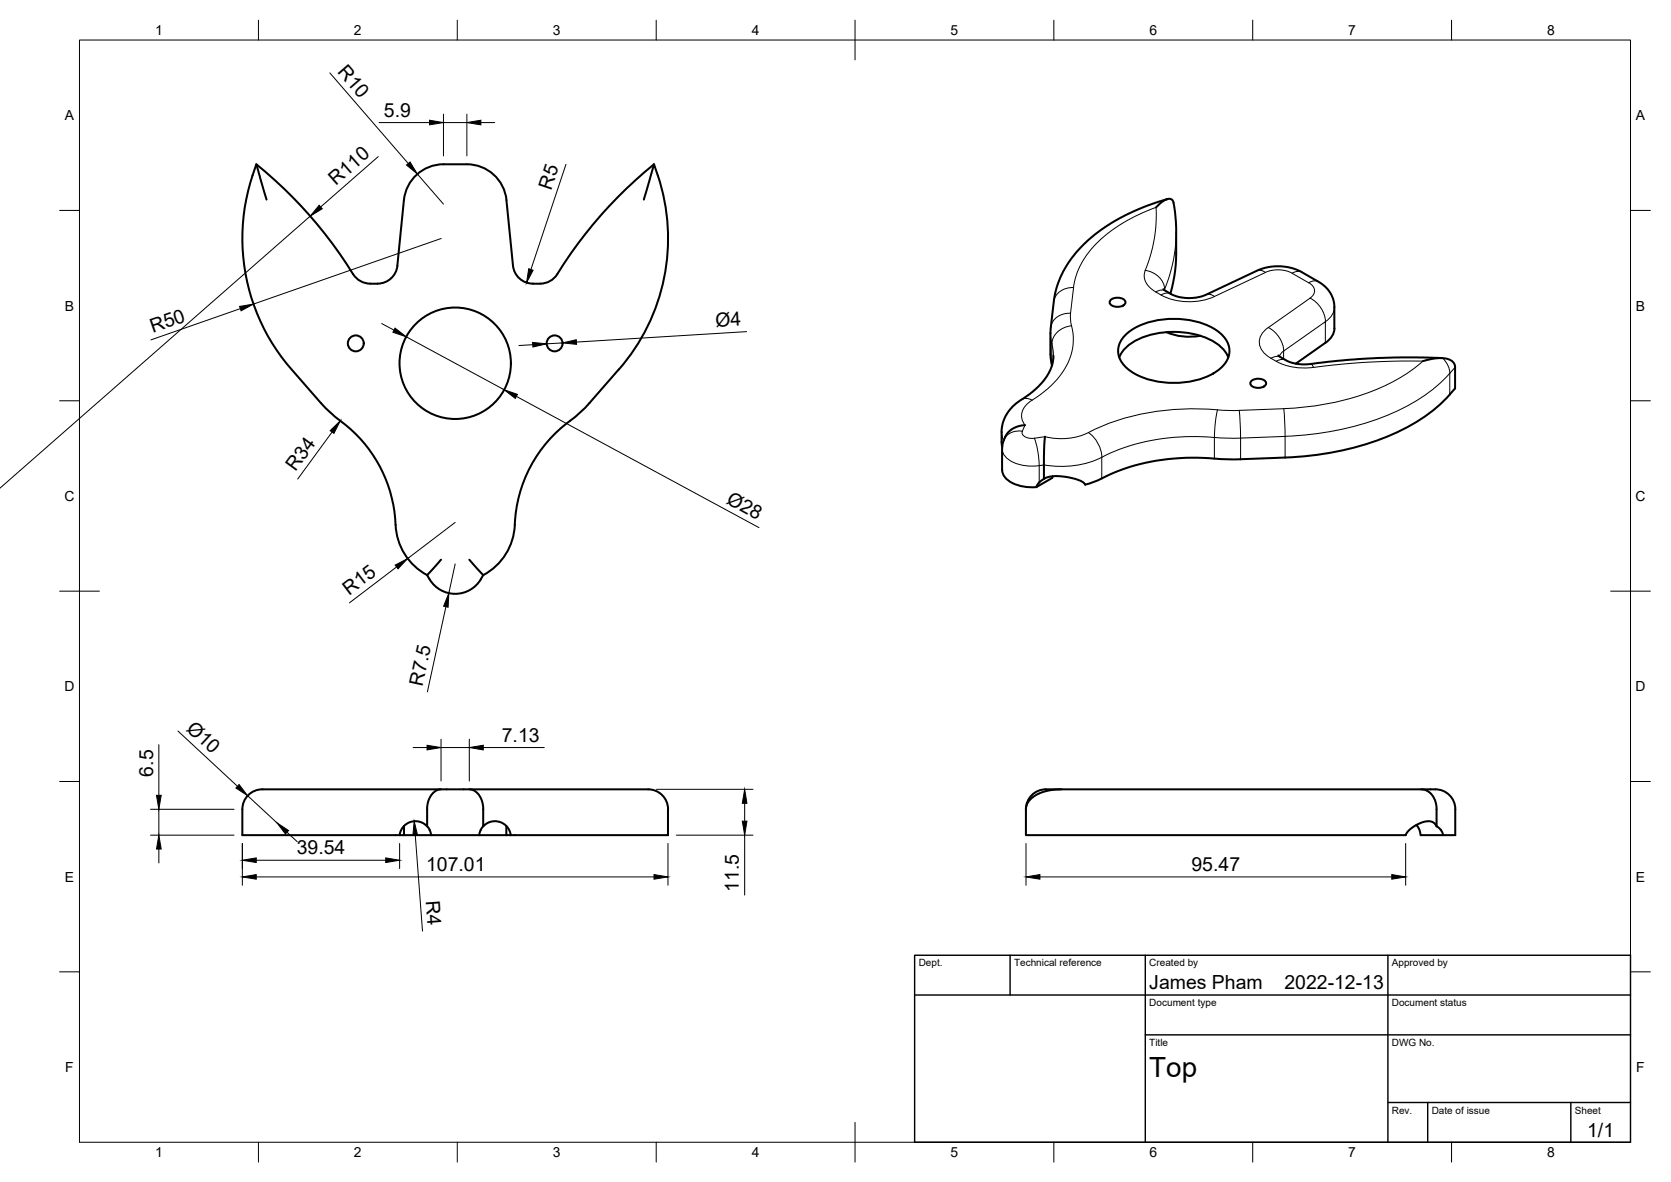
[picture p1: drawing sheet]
<svg xmlns="http://www.w3.org/2000/svg" width="420mm" height="297mm" viewBox="0 0 420 297" stroke-linecap="round" stroke-linejoin="round" font-family="sans-serif">
<!-- layer: Visible -->
<g fill="none" stroke="#000" stroke-width=".51">
<path d="M64.5 41.3l2.5 8.9M117.4 41.3h-5.9a10 10 0 0 0-9.9 9l-1.7 16.5M117.4 41.3a10 10 0 0 1 9.9 9l1.7 16.5a5 5 0 0 0 5 4.5 6.1 6.1 0 0 0 5.7-1.8 111.9 111.9 0 0 1 24.7-28.2 50.1 50.1 0 0 1-8.8 51.5l-7.9 9.1a37.2 37.2 0 0 1-5.8 5 34.3 34.3 0 0 0-12.6 26.2 15 15 0 0 1-7.8 11.4M164.4 41.3l-2.5 8.9M290.7 52.1l1.5-1.4 1-.6 1-.1 .7 .4a26.8 26.8 0 0 1 .8 7.8l-.1 8.3-.3 2.9-1 4.4M293.5 50l-4.7 1.5-3.6 1.5-3.6 1.8-3.2 1.9-3.1 2.2-2.1 1.9-2.4 2.4-2.1 2.8-2 3.5-1.1 3-.5 2.4-1 8.9 .1 5.8 .3 2.1M99.9 66.8a5 5 0 0 1-5 4.5 6.1 6.1 0 0 1-5.7-1.8 112.6 112.6 0 0 0-24.7-28.2 50.2 50.2 0 0 0 8.8 51.5l8 9.1 2.3 2.3a37.6 37.6 0 0 1 12.7 14.6 36.4 36.4 0 0 1 3.3 14.3 15 15 0 0 0 7.8 11.4M279.2 75.4a2.63 2.63 0 0 1 3.8 .4 1.63 1.63 0 0 1-2 1.3 1.63 1.63 0 0 1-2-1.3zM292.5 72.7l2 1.2 1.7 .7 2.6 .3 2.1-.1 2.3-.7 14.2-6.6 3.4-.6 3.3 .3 2.6 .9 4.9 2.7 1.2 .9 1.3 1.3 .7 1.1 .6 2 .1 6.4M264.5 91.7v.1M264.9 89.4l-.2 1.8-.6 1.7-1.7 2.8-2.7 2.7-4.9 3.6-1.9 2.5-.7 1.8-.3 1.6 .1 4.4M281.4 89.8a10.1 10.1 0 0 1 6.7-5.3 22.1 22.1 0 0 1 17.4 1.6 8 8 0 0 1 3.3 3.7"/>
<path d="M283.1 84.1a19.1 19.1 0 0 1 15.1-3.8 14.9 14.9 0 0 1 9.8 4.6 5.2 5.2 0 0 1-.8 7.4 19.1 19.1 0 0 1-15.1 3.7 14.9 14.9 0 0 1-9.8-4.6 5.2 5.2 0 0 1 .8-7.3zM293.3 83.5a14.4 14.4 0 0 0 8.5 .9M314.6 95.8a2.63 2.63 0 0 1 3.7 .3 1.63 1.63 0 0 1-1.9 1.4 1.63 1.63 0 0 1-2-1.4zM321.4 89.3l3 1.7 3 .6 10.8-1.1 7.8-.5 6.2-.2 10.4 .2M333.2 86.2l-7.4 5.2M335.5 82.5l-.4 1.7-.7 1-1.1 1M357.8 90.7l2.1-.5 2-.2 1.9 .2 1.3 .5 .5 .6 .2 .7 .1 5.6a42.5 42.5 0 0 1-19.4 13 77.8 77.8 0 0 1-23.4 4.4M252 118.1a4.3 4.3 0 0 0 3.2 3.6l3 .7h2.4M257.7 106.8l-1.6 .3-1.3 .5-1.1 .8-.8 1.1-.6 1.4-.3 1.5v5.7M262.8 109.7l-.3 3.7v6.9M264.7 119.7l-.1 .4-4 2.3 .6-1.1 1.3-1M305.4 115.3a52.1 52.1 0 0 0-28.4 4.9"/>
<path d="M305.4 115.2l6.5 .2M323.1 115l-11.2 .4M277 120.2l-1.6 .8-2.5 .8-.5-.6-.9-.4-3.5-1-3-.1-1.6 .2-.9 .4M110.9 140.7l-3.5 3.8M118 140.7l3.5 3.8a7.6 7.6 0 0 1-7 4.7 7.6 7.6 0 0 1-7.1-4.7M110.9 198.4l-.9 .1-.9 .6-.8 .9-.5 1.1-.4 1.8v4.8M118 198.4l.9 .1 .9 .6 .8 .9 .5 1.1 .4 1.8v4.8l1.6-1.1 1.3-.2 1 .1 1.3 .6 .9 .7 .6 1.1 .2 1M163 198.4h-95.9a5.2 5.2 0 0 0-6.2 5v6.5h39.6M163 198.4a5 5 0 0 1 5 5v6.5h-39.6M266.8 198.4l-3.1 .3-2.9 1-1.1 .6-1 1-.5 .9-.2 1.2M357.3 198.4l1.1 .1 1 .6 .9 1 .5 .9 .4 1.9v4.8l-1-1.1-1-.2-1 .1-1.6 .6-1.6 .9-1 .9-.6 1h-95.4v-6.5M101.6 207.6v2.3h-1.1l.2-1 .6-1.1 .9-.7 1.3-.6 1-.1 1.3 .2 1.6 1.1"/>
<path d="M101.6 209.9h6.8M107.4 207.6l.6 .9M108 208.6l.4 1.3h12.1M120.5 209.9h6.8M121.5 207.6l-.7 1-.3 1.3M127.3 207.6v2.3h1.1M258 203.4a5.4 5.4 0 0 1 6.5-5h95.5a5.2 5.2 0 0 1 5.9 5v6.5h-3l-.1-.4a3.4 3.4 0 0 0-1.6-1.9M356.1 207.3l.8 1.2 .3 1.4h5.7"/>
<circle cx="89.5" cy="86.3" r="2"/>
<circle cx="114.5" cy="91.3" r="14"/>
<circle cx="139.5" cy="86.3" r="2"/>
</g>
<!-- layer: Visible Narrow -->
<g fill="none" stroke="#000" stroke-width=".25">
<path d="M293.4 50.1h-.1M295.7 58.2a37.7 37.7 0 0 1-2.9 14.5M265 75.8a4.5 4.5 0 0 1 4.9-3.5l-.7 6.4M269.2 78.7a4.6 4.6 0 0 0-5 3.5M269.2 78.7v1.6l.2 1.6a5.2 5.2 0 0 0-4.9 4.5l-.4-2.6M288 68a36.5 36.5 0 0 0 2.7-15.9 35.1 35.1 0 0 0-18.2 13.1 17.1 17.1 0 0 0-2.6 7.1M288 68a4.1 4.1 0 0 0 1.9 4.9l.7 .5M288 67.9a5.4 5.4 0 0 1 4.8 4.8M290.6 73.4l1.3 .7M291.9 74.1a15.8 15.8 0 0 0 13.4 .4M292.8 72.7v.2M293.1 73.1a2.41 2.41 0 0 0-2.5 .3"/>
<path d="M294.4 73.9a2.41 2.41 0 0 0-2.5 .2M316.1 68a2.08 2.08 0 0 1 2.1 .5M318.2 68.5a7.9 7.9 0 0 1 6.7 .2l4.2 2.4M318.2 68.5l-12.8 6-.5-.3a1.88 1.88 0 0 0-1.7-.1M327.4 68.4a2.41 2.41 0 0 0-2.5 .3M329.1 71a2.11 2.11 0 0 1 1.4 1.9 2.11 2.11 0 0 1-1.1 2M329.4 74.9l-10.5 7.4M329.4 74.9a7.2 7.2 0 0 1 3.9 5.9l1.1-.9 .7-1 .4-1.7M331.6 70.8a2.41 2.41 0 0 0-2.5 .2M264.9 89.4l-.4-3v5.3M269.4 81.9a14.7 14.7 0 0 1-4.3 14.2l-2.6 2.3-3 2.2M319.6 90l1.3 .8"/>
<path d="M320.9 90.8a15.4 15.4 0 0 0 9.4 1.5M322.1 89.8a2.41 2.41 0 0 0-2.5 .2M322.8 88.2l-.7 .6-.4 .7M322.8 88.2a7.2 7.2 0 0 0-3.9-5.9 4 4 0 0 0-.2 7.1l.9 .6M323.4 90.5a2.41 2.41 0 0 0-2.5 .3M329.6 91.5l.3 .2 .4 .6M330.2 92.3a178.9 178.9 0 0 1 27.6-1.6 49.8 49.8 0 0 1-24 10.8l-6.5 .9-4.5 .3M333.2 86.2v-5.4l-10.5 7.4v2M362.7 90l1.2 1.5 .5 1.2 .2 1.1M364.5 93.8v5.3M364.5 93.8a45 45 0 0 1-20.1 12.2 78.7 78.7 0 0 1-21.3 3.7M365.9 92.3l-1.4 1.5"/>
<path d="M251.9 108.6l.5 2.2M252 112.8a4.5 4.5 0 0 0 3.6 3.7l3.2 .6 2.5-.1a21 21 0 0 0-1.2-6.9l2.7-.4a16 16 0 0 0 10.9-1 8 8 0 0 1 3.4 6.2M256.9 100.4l1.2-.3 1.4 .5M257.1 108.4a4.2 4.2 0 0 0-4.6 2.1M257.1 108.4a1.68 1.68 0 0 0 2 1.8l1-.1M259.5 100.6a4.1 4.1 0 0 0-1.8 6.2l-.7 1.6M273.7 108.7a59.9 59.9 0 0 1 32.4-5.7 32.3 32.3 0 0 0-.7 6.9l6.5 .2M277 114.9a51.9 51.9 0 0 1 28.4-5v5.4M277 114.9v5.3M277 114.9a23.6 23.6 0 0 1-14.5 1.9l-1.2 .2v4.2M306.1 103l5.5 .1M311.6 103.1l.3 7"/>
<path d="M322.8 102.7l-11.2 .4M322.8 102.7l.3 7M323.1 115v-5.3l-11.2 .4v5.3"/>
</g>
<!-- layer: BORDER -->
<g fill="none" stroke="#000" stroke-width=".25">
<path d="M20 10.1h390v276.9h-390zM65 5.1v5M115 5.1v5M165 5.1v5M215 5.1v10M265 5.1v5M315 5.1v5M365 5.1v5M15 52.9h5M410 52.9h5M15 100.7h5M410 100.7h5"/>
<path d="M15 148.6h10M405 148.6h10M15 196.4h5M410 196.4h5M15 244.2h5M410 244.2h5M65 287v5M115 287v5M165 287v5M215 282.1v9.9M265 287v5M315 287v5"/>
<path d="M365 287v5"/>
</g>
<!-- layer: TITLEBLOCK -->
<path d="M230 240.1h180v46.9h-180zM230 250h180M254 240.1v9.9M288 240.1v46.9M349 240.1v46.9M288 260.1h122M349 277.1h61M359 277.1v9.9M395 277.1v9.9" fill="none" stroke="#000" stroke-width=".36"/>
<!-- layer: FD_Dimensions -->
<g fill="none" stroke="#000" stroke-width=".25">
<path d="M82.9 18.3l19.8 22.8M95.1 39.4l-14.5 12.6M95.3 30.8h12.7M111.5 28.7v10.5M111.5 30.8h5.9M117.4 28.7v10.5M120.9 30.8h3.5M78 54.3l-78 68.4M104.9 43.7l6.6 7.6M110.9 59.9l-47.2 16.5M142.3 41.3l-8.8 26.4M60.4 77.6l-22.4 7.8"/>
<path d="M96 81.3l3.1 1.7M102.1 84.6l24.7 13.3M129.8 99.6l61 33M134 86.6l-3.5 .2M141.4 86.2l-3.9 .2M187.7 83.3l-42.8 2.7M83.5 108.6l-8.7 11.8M114.4 131.3l-11.9 9.1M99.7 142.5l-11.8 9M112.1 152.5l-4.6 21.4M114.4 141.7l-1.5 7.3M39.9 187.1v12.8"/>
<path d="M44.7 183.7l15 13.9M62.3 200l7.3 6.8M103.9 187.9h3.5M110.9 185.8v10.5M110.9 187.9h7.1M118 185.8v10.5M121.5 187.9h15.4M165.1 198.4h24.2M37.8 209.9h21M37.8 203.4h21M39.9 203.4v6.5M39.9 213.4v3.5"/>
<path d="M60.9 212v10.5M64.4 216.2h32.6M72.2 209.2l2.5 2.3M100.5 212v6.3M104.4 209.9l1.8 24.1M168 212v10.5M170.1 209.9h19.2M187.2 201.9v4.5M187.2 209.9v15M258 212v10.5M353.4 212v10.5M64.4 220.4h100"/>
<path d="M261.5 220.4h88.4"/>
</g>
<g fill="#000" stroke="#000" stroke-width=".25">
<path d="M108 30.2l3.5 .6-3.5 .6zM117.4 30.8l3.5-.6v1.2zM80.2 51.6l.8 .9-3 1.8zM102.2 41.5l.9-.8 1.8 3zM60.2 77l3.5-.6-3.1 1.7zM132.9 67.5l1.1 .4-1.6 3.1zM99.3 82.5l2.8 2.1-3.3-1.1zM126.8 97.9l3.3 1.2-.5 1zM133.9 86l3.6 .4-3.5 .8zM141.4 86.2l3.5-.8 .1 1.1zM83 108.2l2.6-2.4-1.6 3.1zM99.4 142l3.1-1.6-2.4 2.5z"/>
<path d="M112.9 149l-.2 3.6-1.2-.3zM39.3 199.9h1.2l-.6 3.5zM60.1 197.2l2.2 2.8-3-2zM107.4 187.3l3.5 .6-3.5 .6zM118 187.9l3.5-.6v1.2zM39.9 209.9l.6 3.5h-1.2zM60.9 220.4l3.5-.6v1.1zM60.9 216.2l3.5-.6v1.2zM69.6 206.8l3 1.9-.8 .9zM97 215.6l3.5 .6-3.5 .6zM104.1 206.4l.9 3.4-1.2 .1zM164.4 219.8l3.6 .6-3.6 .5z"/>
<path d="M187.2 198.4l.6 3.5h-1.2zM186.6 206.4h1.2l-.6 3.5zM258 220.4l3.5-.6v1.1zM349.9 219.8l3.5 .6-3.5 .5z"/>
</g>
<text font-size="7" x="289" y="270.6">Top</text>
<g font-size="4.9">
<text x="84.7" y="18.1" transform="rotate(49 84.7 18.1)">R10</text>
<text x="96.5" y="29.3">5.9</text>
<text x="84.5" y="46.7" transform="rotate(-41 84.5 46.7)">R110</text>
<text x="138.6" y="47.9" transform="rotate(-71 138.6 47.9)">R5</text>
<text x="38.4" y="83.7" transform="rotate(-19 38.4 83.7)">R50</text>
<text x="180" y="82.3" transform="rotate(-4 180 82.3)">Ø4</text>
<text x="74.3" y="118.7" transform="rotate(-54 74.3 118.7)">R34</text>
<text x="182.4" y="126.3" transform="rotate(28 182.4 126.3)">Ø28</text>
<text x="87.8" y="149.7" transform="rotate(-37 87.8 149.7)">R15</text>
<text x="106.2" y="172.6" transform="rotate(-78 106.2 172.6)">R7.5</text>
<text x="46.7" y="183.4" transform="rotate(43 46.7 183.4)">Ø10</text>
<text x="126.2" y="186.4">7.13</text>
<text x="38.5" y="195.1" transform="rotate(-90 38.5 195.1)">6.5</text>
<text x="74.6" y="214.7">39.54</text>
<text x="107.1" y="218.9">107.01</text>
<text x="299.6" y="218.9">95.47</text>
<text x="107.1" y="226.5" transform="rotate(86 107.1 226.5)">R4</text>
<text x="185.8" y="224.1" transform="rotate(-90 185.8 224.1)">11.5</text>
<text x="289" y="248.5">James Pham</text>
<text x="323" y="248.5">2022-12-13</text>
<text x="399.1" y="285.7">1/1</text>
</g>
<g font-size="3.5">
<text x="39" y="8.8">1</text>
<text x="89" y="8.8">2</text>
<text x="139" y="8.8">3</text>
<text x="189" y="8.8">4</text>
<text x="239" y="8.8">5</text>
<text x="289" y="8.8">6</text>
<text x="339" y="8.8">7</text>
<text x="389" y="8.8">8</text>
<text x="16.3" y="30.2">A</text>
<text x="411.3" y="30.2">A</text>
<text x="16.3" y="78">B</text>
<text x="411.3" y="78">B</text>
<text x="16.2" y="125.9">C</text>
<text x="411.2" y="125.9">C</text>
<text x="16.2" y="173.7">D</text>
<text x="411.2" y="173.7">D</text>
<text x="16.3" y="221.6">E</text>
<text x="411.3" y="221.6">E</text>
<text x="16.4" y="269.4">F</text>
<text x="411.4" y="269.4">F</text>
<text x="39" y="290.8">1</text>
<text x="89" y="290.8">2</text>
<text x="139" y="290.8">3</text>
<text x="189" y="290.8">4</text>
<text x="239" y="290.8">5</text>
<text x="289" y="290.8">6</text>
<text x="339" y="290.8">7</text>
<text x="389" y="290.8">8</text>
</g>
<g font-size="2.5">
<text x="231" y="242.9">Dept.</text>
<text x="255" y="242.9">Technical reference</text>
<text x="289" y="242.9">Created by</text>
<text x="350" y="242.9">Approved by</text>
<text x="289" y="252.8">Document type</text>
<text x="350" y="252.8">Document status</text>
<text x="289" y="262.9">Title</text>
<text x="350" y="262.9">DWG No.</text>
<text x="350" y="279.9">Rev.</text>
<text x="360" y="279.9">Date of issue</text>
<text x="396" y="279.9">Sheet</text>
</g>
</svg>
